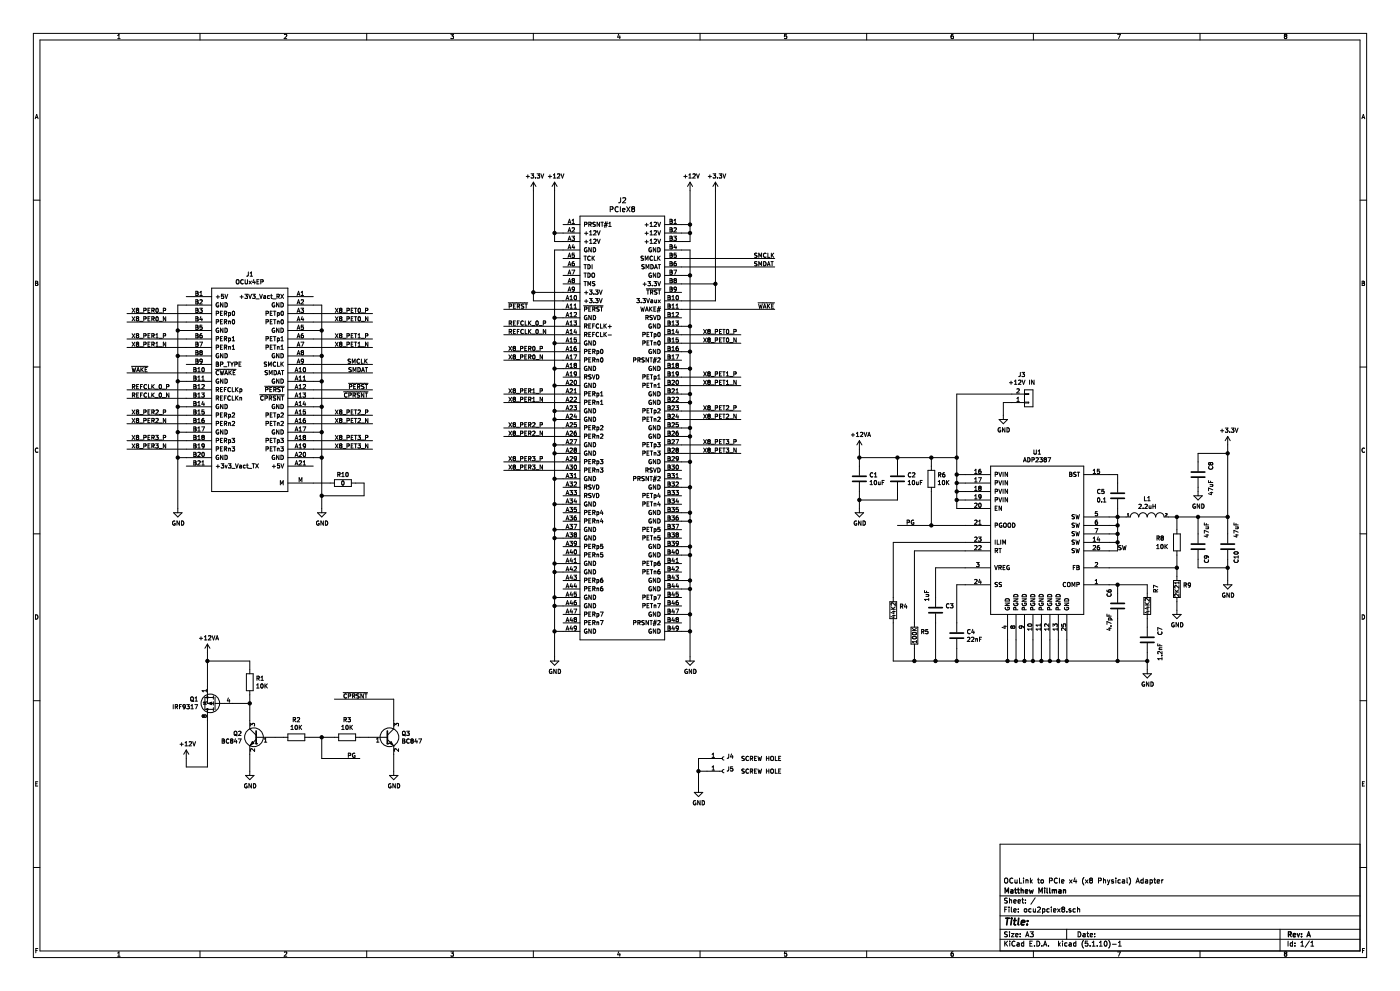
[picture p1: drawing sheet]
EESchema Schematic File Version 4
EELAYER 30 0
EELAYER END
$Descr A3 16535 11693
encoding utf-8
Sheet 1 1
Title ""
Date ""
Rev "A"
Comp "Matthew Millman"
Comment1 "OCuLink to PCIe x4 (x8 Physical) Adapter"
Comment2 ""
Comment3 ""
Comment4 ""
$EndDescr
$Comp
L OCUx4EP:OCUx4EP J1
U 1 1
P 2950 4500
F 0 "J1" H 2950 5765 50  0000 C CNN
F 1 "OCUx4EP" H 2950 5674 50  0000 C CNN
F 2 "G14A421211112HR:G14A421211112HR" H 3050 5050 50  0001 C CNN
F 3 "" H 3050 5050 50  0001 C CNN
	1    2950 4500
	1    0    0    -1  
$EndComp
$Comp
L PCIeX8:PCIeX8 J2
U 1 1
P 6650 2650
F 0 "J2" H 7350 2937 60  0000 C CNN
F 1 "PCIeX8" H 7350 2831 60  0000 C CNN
F 2 "PCIE-098-02-F-D-TH:PCIE-098-02-F-D-TH" H 6650 2650 50  0001 C CNN
F 3 "" H 6650 2650 50  0001 C CNN
	1    6650 2650
	1    0    0    -1  
$EndComp
Text Label 6000 4150 0    50   ~ 0
X8_PER0_P
Text Label 6000 4250 0    50   ~ 0
X8_PER0_N
Wire Wire Line
	6550 7450 6650 7450
Wire Wire Line
	6550 7450 6550 7150
Wire Wire Line
	6550 7150 6650 7150
Connection ~ 6550 7450
Wire Wire Line
	6550 7150 6550 7050
Wire Wire Line
	6550 7050 6650 7050
Connection ~ 6550 7150
Wire Wire Line
	6550 7050 6550 6750
Wire Wire Line
	6550 6750 6650 6750
Connection ~ 6550 7050
Wire Wire Line
	6550 6750 6550 6650
Wire Wire Line
	6550 6650 6650 6650
Connection ~ 6550 6750
Wire Wire Line
	6550 6650 6550 6350
Wire Wire Line
	6550 6350 6650 6350
Connection ~ 6550 6650
Wire Wire Line
	6550 6350 6550 6250
Wire Wire Line
	6550 6250 6650 6250
Connection ~ 6550 6350
Wire Wire Line
	6550 6250 6550 5950
Wire Wire Line
	6550 5950 6650 5950
Connection ~ 6550 6250
Wire Wire Line
	6550 5950 6550 5650
Wire Wire Line
	6550 5650 6650 5650
Connection ~ 6550 5950
Wire Wire Line
	6550 5650 6550 5350
Wire Wire Line
	6550 5350 6650 5350
Connection ~ 6550 5650
Wire Wire Line
	6550 5350 6550 5250
Wire Wire Line
	6550 5250 6650 5250
Connection ~ 6550 5350
Wire Wire Line
	6550 5250 6550 4950
Wire Wire Line
	6550 4950 6650 4950
Connection ~ 6550 5250
Wire Wire Line
	6550 4950 6550 4850
Wire Wire Line
	6550 4850 6650 4850
Connection ~ 6550 4950
Wire Wire Line
	6550 4850 6550 4550
Wire Wire Line
	6550 4550 6650 4550
Connection ~ 6550 4850
Wire Wire Line
	6550 4550 6550 4350
Wire Wire Line
	6550 4350 6650 4350
Connection ~ 6550 4550
Wire Wire Line
	6550 4350 6550 4050
Wire Wire Line
	6550 4050 6650 4050
Connection ~ 6550 4350
Wire Wire Line
	6550 4050 6550 3750
Wire Wire Line
	6550 3750 6650 3750
Connection ~ 6550 4050
Wire Wire Line
	6550 3750 6550 2950
Wire Wire Line
	6550 2950 6650 2950
Connection ~ 6550 3750
Text Label 6000 3850 0    50   ~ 0
REFCLK_0_P
Text Label 6000 3950 0    50   ~ 0
REFCLK_0_N
Wire Wire Line
	5950 3850 6650 3850
Wire Wire Line
	5950 3950 6650 3950
Text Label 6000 4650 0    50   ~ 0
X8_PER1_P
Text Label 6000 4750 0    50   ~ 0
X8_PER1_N
Text Label 6000 5050 0    50   ~ 0
X8_PER2_P
Text Label 6000 5150 0    50   ~ 0
X8_PER2_N
Text Label 6000 5450 0    50   ~ 0
X8_PER3_P
Text Label 6000 5550 0    50   ~ 0
X8_PER3_N
Wire Wire Line
	5950 4150 6650 4150
Wire Wire Line
	5950 4250 6650 4250
Wire Wire Line
	5950 4650 6650 4650
Wire Wire Line
	5950 4750 6650 4750
Wire Wire Line
	5950 5050 6650 5050
Wire Wire Line
	5950 5150 6650 5150
Wire Wire Line
	5950 5450 6650 5450
Wire Wire Line
	5950 5550 6650 5550
$Comp
L power:GND #PWR09
U 1 1
P 6550 7750
F 0 "#PWR09" H 6550 7500 50  0001 C CNN
F 1 "GND" H 6555 7577 50  0000 C CNN
F 2 "" H 6550 7750 50  0001 C CNN
F 3 "" H 6550 7750 50  0001 C CNN
	1    6550 7750
	1    0    0    -1  
$EndComp
Wire Wire Line
	6550 7450 6550 7750
Wire Wire Line
	8050 2950 8150 2950
Wire Wire Line
	8150 2950 8150 3250
Wire Wire Line
	8050 7250 8150 7250
Connection ~ 8150 7250
Wire Wire Line
	8050 6950 8150 6950
Connection ~ 8150 6950
Wire Wire Line
	8150 6950 8150 7250
Wire Wire Line
	8050 6850 8150 6850
Connection ~ 8150 6850
Wire Wire Line
	8150 6850 8150 6950
Wire Wire Line
	8050 6550 8150 6550
Connection ~ 8150 6550
Wire Wire Line
	8150 6550 8150 6850
Wire Wire Line
	8050 6450 8150 6450
Connection ~ 8150 6450
Wire Wire Line
	8150 6450 8150 6550
Wire Wire Line
	8050 6150 8150 6150
Connection ~ 8150 6150
Wire Wire Line
	8150 6150 8150 6450
Wire Wire Line
	8050 6050 8150 6050
Connection ~ 8150 6050
Wire Wire Line
	8150 6050 8150 6150
Wire Wire Line
	8050 5750 8150 5750
Connection ~ 8150 5750
Wire Wire Line
	8150 5750 8150 6050
Wire Wire Line
	8050 5450 8150 5450
Connection ~ 8150 5450
Wire Wire Line
	8150 5450 8150 5750
Wire Wire Line
	8050 5150 8150 5150
Connection ~ 8150 5150
Wire Wire Line
	8150 5150 8150 5450
Wire Wire Line
	8050 5050 8150 5050
Connection ~ 8150 5050
Wire Wire Line
	8150 5050 8150 5150
Wire Wire Line
	8050 4750 8150 4750
Connection ~ 8150 4750
Wire Wire Line
	8150 4750 8150 5050
Wire Wire Line
	8050 4650 8150 4650
Connection ~ 8150 4650
Wire Wire Line
	8150 4650 8150 4750
Wire Wire Line
	8050 4350 8150 4350
Connection ~ 8150 4350
Wire Wire Line
	8150 4350 8150 4650
Wire Wire Line
	8050 4150 8150 4150
Connection ~ 8150 4150
Wire Wire Line
	8150 4150 8150 4350
Wire Wire Line
	8050 3850 8150 3850
Connection ~ 8150 3850
Wire Wire Line
	8150 3850 8150 4150
Wire Wire Line
	8050 3250 8150 3250
Connection ~ 8150 3250
Wire Wire Line
	8150 3250 8150 3850
Wire Wire Line
	8050 5350 8750 5350
Wire Wire Line
	8050 5250 8750 5250
Wire Wire Line
	8050 4950 8750 4950
Wire Wire Line
	8050 4850 8750 4850
Wire Wire Line
	8050 4550 8750 4550
Wire Wire Line
	8050 4450 8750 4450
Wire Wire Line
	8050 4050 8750 4050
Wire Wire Line
	8050 3950 8750 3950
Text Label 8300 5250 0    50   ~ 0
X8_PET3_P
Text Label 8300 4850 0    50   ~ 0
X8_PET2_P
Text Label 8300 4450 0    50   ~ 0
X8_PET1_P
Text Label 8300 3950 0    50   ~ 0
X8_PET0_P
Text Label 8300 4050 0    50   ~ 0
X8_PET0_N
Text Label 8300 4550 0    50   ~ 0
X8_PET1_N
Text Label 8300 4950 0    50   ~ 0
X8_PET2_N
Text Label 8300 5350 0    50   ~ 0
X8_PET3_N
$Comp
L power:GND #PWR011
U 1 1
P 8150 7750
F 0 "#PWR011" H 8150 7500 50  0001 C CNN
F 1 "GND" H 8155 7577 50  0000 C CNN
F 2 "" H 8150 7750 50  0001 C CNN
F 3 "" H 8150 7750 50  0001 C CNN
	1    8150 7750
	1    0    0    -1  
$EndComp
Wire Wire Line
	8150 7250 8150 7450
Wire Wire Line
	8050 7450 8150 7450
Connection ~ 8150 7450
Wire Wire Line
	8150 7450 8150 7750
$Comp
L power:+12V #PWR010
U 1 1
P 8150 2250
F 0 "#PWR010" H 8150 2100 50  0001 C CNN
F 1 "+12V" H 8165 2423 50  0000 C CNN
F 2 "" H 8150 2250 50  0001 C CNN
F 3 "" H 8150 2250 50  0001 C CNN
	1    8150 2250
	1    0    0    -1  
$EndComp
Wire Wire Line
	8050 2850 8150 2850
Wire Wire Line
	8150 2850 8150 2750
Wire Wire Line
	8050 2750 8150 2750
Connection ~ 8150 2750
Wire Wire Line
	8150 2750 8150 2650
Wire Wire Line
	8050 2650 8150 2650
Connection ~ 8150 2650
Wire Wire Line
	8150 2650 8150 2250
$Comp
L power:+3.3V #PWR012
U 1 1
P 8450 2250
F 0 "#PWR012" H 8450 2100 50  0001 C CNN
F 1 "+3.3V" H 8465 2423 50  0000 C CNN
F 2 "" H 8450 2250 50  0001 C CNN
F 3 "" H 8450 2250 50  0001 C CNN
	1    8450 2250
	1    0    0    -1  
$EndComp
Wire Wire Line
	8450 3350 8450 2250
Wire Wire Line
	8050 3350 8450 3350
$Comp
L power:+12V #PWR08
U 1 1
P 6550 2250
F 0 "#PWR08" H 6550 2100 50  0001 C CNN
F 1 "+12V" H 6565 2423 50  0000 C CNN
F 2 "" H 6550 2250 50  0001 C CNN
F 3 "" H 6550 2250 50  0001 C CNN
	1    6550 2250
	1    0    0    -1  
$EndComp
Wire Wire Line
	6650 2750 6550 2750
Wire Wire Line
	6550 2750 6550 2250
Wire Wire Line
	6650 2850 6550 2850
Wire Wire Line
	6550 2850 6550 2750
Connection ~ 6550 2750
$Comp
L power:+3.3V #PWR07
U 1 1
P 6300 2250
F 0 "#PWR07" H 6300 2100 50  0001 C CNN
F 1 "+3.3V" H 6315 2423 50  0000 C CNN
F 2 "" H 6300 2250 50  0001 C CNN
F 3 "" H 6300 2250 50  0001 C CNN
	1    6300 2250
	1    0    0    -1  
$EndComp
Wire Wire Line
	6650 3450 6300 3450
Wire Wire Line
	6300 3450 6300 2250
Wire Wire Line
	6650 3550 6300 3550
Wire Wire Line
	6300 3550 6300 3450
Connection ~ 6300 3450
Wire Wire Line
	6650 3650 5950 3650
Text Label 6000 3650 0    50   ~ 0
~PERST
Wire Wire Line
	8050 3050 9150 3050
Wire Wire Line
	8050 3150 9150 3150
Text Label 8900 3050 0    50   ~ 0
SMCLK
Text Label 8900 3150 0    50   ~ 0
SMDAT
Text Label 8950 3650 0    50   ~ 0
~WAKE
Text Label 1550 4000 0    50   ~ 0
X8_PER1_P
Text Label 1550 4100 0    50   ~ 0
X8_PER1_N
Text Label 1550 4900 0    50   ~ 0
X8_PER2_P
Text Label 1550 5000 0    50   ~ 0
X8_PER2_N
Text Label 1550 5200 0    50   ~ 0
X8_PER3_P
Text Label 1550 5300 0    50   ~ 0
X8_PER3_N
Wire Wire Line
	1500 4000 2200 4000
Wire Wire Line
	1500 4100 2200 4100
Wire Wire Line
	1500 4900 2200 4900
Wire Wire Line
	1500 5000 2200 5000
Wire Wire Line
	1500 5200 2200 5200
Wire Wire Line
	1500 5300 2200 5300
Text Label 1550 3700 0    50   ~ 0
X8_PER0_P
Text Label 1550 3800 0    50   ~ 0
X8_PER0_N
Text Label 1550 4600 0    50   ~ 0
REFCLK_0_P
Text Label 1550 4700 0    50   ~ 0
REFCLK_0_N
Wire Wire Line
	1500 4700 2200 4700
Wire Wire Line
	1500 4600 2200 4600
Wire Wire Line
	1500 3700 2200 3700
Wire Wire Line
	1500 3800 2200 3800
Wire Wire Line
	3700 5300 4400 5300
Wire Wire Line
	3700 5200 4400 5200
Wire Wire Line
	3700 5000 4400 5000
Wire Wire Line
	3700 4900 4400 4900
Wire Wire Line
	3700 4100 4400 4100
Wire Wire Line
	3700 4000 4400 4000
Wire Wire Line
	3700 3800 4400 3800
Wire Wire Line
	3700 3700 4400 3700
Text Label 3950 5200 0    50   ~ 0
X8_PET3_P
Text Label 3950 4900 0    50   ~ 0
X8_PET2_P
Text Label 3950 4000 0    50   ~ 0
X8_PET1_P
Text Label 3950 3700 0    50   ~ 0
X8_PET0_P
Text Label 3950 3800 0    50   ~ 0
X8_PET0_N
Text Label 3950 4100 0    50   ~ 0
X8_PET1_N
Text Label 3950 5000 0    50   ~ 0
X8_PET2_N
Text Label 3950 5300 0    50   ~ 0
X8_PET3_N
Wire Wire Line
	2100 5400 2200 5400
Wire Wire Line
	2100 5400 2100 5100
Connection ~ 2100 5400
$Comp
L power:GND #PWR01
U 1 1
P 2100 6000
F 0 "#PWR01" H 2100 5750 50  0001 C CNN
F 1 "GND" H 2105 5827 50  0000 C CNN
F 2 "" H 2100 6000 50  0001 C CNN
F 3 "" H 2100 6000 50  0001 C CNN
	1    2100 6000
	1    0    0    -1  
$EndComp
Wire Wire Line
	2100 5100 2200 5100
Wire Wire Line
	2100 5100 2100 4800
Wire Wire Line
	2100 4800 2200 4800
Connection ~ 2100 5100
Wire Wire Line
	2100 4800 2100 4500
Wire Wire Line
	2100 4500 2200 4500
Connection ~ 2100 4800
Wire Wire Line
	2100 4500 2100 4200
Wire Wire Line
	2100 4200 2200 4200
Connection ~ 2100 4500
Wire Wire Line
	2100 4200 2100 3900
Wire Wire Line
	2100 3900 2200 3900
Connection ~ 2100 4200
Wire Wire Line
	2100 3900 2100 3600
Wire Wire Line
	2100 3600 2200 3600
Connection ~ 2100 3900
$Comp
L power:GND #PWR05
U 1 1
P 3800 6000
F 0 "#PWR05" H 3800 5750 50  0001 C CNN
F 1 "GND" H 3805 5827 50  0000 C CNN
F 2 "" H 3800 6000 50  0001 C CNN
F 3 "" H 3800 6000 50  0001 C CNN
	1    3800 6000
	1    0    0    -1  
$EndComp
Wire Wire Line
	3800 5400 3700 5400
Wire Wire Line
	3800 5400 3800 5100
Wire Wire Line
	3800 5100 3700 5100
Connection ~ 3800 5400
Wire Wire Line
	3800 5100 3800 4800
Wire Wire Line
	3800 4800 3700 4800
Connection ~ 3800 5100
Wire Wire Line
	3800 4800 3800 4500
Wire Wire Line
	3800 4500 3700 4500
Connection ~ 3800 4800
Wire Wire Line
	3800 4500 3800 4200
Wire Wire Line
	3800 4200 3700 4200
Connection ~ 3800 4500
Wire Wire Line
	3800 4200 3800 3900
Wire Wire Line
	3800 3900 3700 3900
Connection ~ 3800 4200
Wire Wire Line
	3800 3900 3800 3600
Wire Wire Line
	3800 3600 3700 3600
Connection ~ 3800 3900
Text Label 4350 4300 2    50   ~ 0
SMCLK
Text Label 4350 4400 2    50   ~ 0
SMDAT
Wire Wire Line
	4400 4300 3700 4300
Wire Wire Line
	3700 4400 4400 4400
Wire Wire Line
	4400 4600 3700 4600
Text Label 4350 4600 2    50   ~ 0
~PERST
$Comp
L Device:C C9
U 1 1
P 14150 6450
F 0 "C9" V 14250 6250 50  0000 L CNN
F 1 "47uF" V 14250 6550 50  0000 L CNN
F 2 "Capacitor_SMD:C_1210_3225Metric" H 14188 6300 50  0001 C CNN
F 3 "~" H 14150 6450 50  0001 C CNN
	1    14150 6450
	1    0    0    -1  
$EndComp
$Comp
L Device:C C10
U 1 1
P 14500 6450
F 0 "C10" V 14600 6250 50  0000 L CNN
F 1 "47uF" V 14600 6550 50  0000 L CNN
F 2 "Capacitor_SMD:C_1210_3225Metric" H 14538 6300 50  0001 C CNN
F 3 "~" H 14500 6450 50  0001 C CNN
	1    14500 6450
	1    0    0    -1  
$EndComp
$Comp
L power:GND #PWR020
U 1 1
P 14500 6850
F 0 "#PWR020" H 14500 6600 50  0001 C CNN
F 1 "GND" H 14505 6677 50  0000 C CNN
F 2 "" H 14500 6850 50  0001 C CNN
F 3 "" H 14500 6850 50  0001 C CNN
	1    14500 6850
	1    0    0    -1  
$EndComp
Wire Wire Line
	14500 6600 14500 6700
Wire Wire Line
	14500 6700 14150 6700
Wire Wire Line
	14150 6700 14150 6600
Wire Wire Line
	14500 6700 14500 6850
Connection ~ 14500 6700
$Comp
L power:+3.3V #PWR019
U 1 1
P 14500 5250
F 0 "#PWR019" H 14500 5100 50  0001 C CNN
F 1 "+3.3V" H 14515 5423 50  0000 C CNN
F 2 "" H 14500 5250 50  0001 C CNN
F 3 "" H 14500 5250 50  0001 C CNN
	1    14500 5250
	1    0    0    -1  
$EndComp
$Comp
L Device:Q_NPN_BEC Q3
U 1 1
P 4550 8700
F 0 "Q3" H 4741 8746 50  0000 L CNN
F 1 "BC847" H 4741 8655 50  0000 L CNN
F 2 "Package_TO_SOT_SMD:SOT-23" H 4750 8800 50  0001 C CNN
F 3 "~" H 4550 8700 50  0001 C CNN
	1    4550 8700
	1    0    0    -1  
$EndComp
$Comp
L Device:Q_NPN_BEC Q2
U 1 1
P 3050 8700
F 0 "Q2" H 3241 8746 50  0000 L CNN
F 1 "BC847" H 3241 8655 50  0000 L CNN
F 2 "Package_TO_SOT_SMD:SOT-23" H 3250 8800 50  0001 C CNN
F 3 "~" H 3050 8700 50  0001 C CNN
	1    3050 8700
	-1   0    0    -1  
$EndComp
$Comp
L Device:R R3
U 1 1
P 4100 8700
F 0 "R3" V 3893 8700 50  0000 C CNN
F 1 "10K" V 3984 8700 50  0000 C CNN
F 2 "Resistor_SMD:R_0603_1608Metric" V 4030 8700 50  0001 C CNN
F 3 "~" H 4100 8700 50  0001 C CNN
	1    4100 8700
	0    1    1    0   
$EndComp
$Comp
L Device:R R2
U 1 1
P 3500 8700
F 0 "R2" V 3293 8700 50  0000 C CNN
F 1 "10K" V 3384 8700 50  0000 C CNN
F 2 "Resistor_SMD:R_0603_1608Metric" V 3430 8700 50  0001 C CNN
F 3 "~" H 3500 8700 50  0001 C CNN
	1    3500 8700
	0    1    1    0   
$EndComp
Wire Wire Line
	4350 8700 4250 8700
Wire Wire Line
	3950 8700 3800 8700
Wire Wire Line
	3350 8700 3250 8700
Wire Wire Line
	3800 8700 3800 8950
Wire Wire Line
	3800 8950 4250 8950
Connection ~ 3800 8700
Wire Wire Line
	3800 8700 3650 8700
Text Label 4100 8950 0    50   ~ 0
PG
Wire Wire Line
	3700 4700 4400 4700
Text Label 4350 4700 2    50   ~ 0
~CPRSNT
Wire Wire Line
	4650 8500 4650 8250
Wire Wire Line
	4650 8250 3950 8250
Text Label 4050 8250 0    50   ~ 0
~CPRSNT
Wire Wire Line
	2750 8300 2950 8300
Wire Wire Line
	2950 8300 2950 8500
$Comp
L power:GND #PWR04
U 1 1
P 2950 9100
F 0 "#PWR04" H 2950 8850 50  0001 C CNN
F 1 "GND" H 2955 8927 50  0000 C CNN
F 2 "" H 2950 9100 50  0001 C CNN
F 3 "" H 2950 9100 50  0001 C CNN
	1    2950 9100
	1    0    0    -1  
$EndComp
$Comp
L power:GND #PWR06
U 1 1
P 4650 9100
F 0 "#PWR06" H 4650 8850 50  0001 C CNN
F 1 "GND" H 4655 8927 50  0000 C CNN
F 2 "" H 4650 9100 50  0001 C CNN
F 3 "" H 4650 9100 50  0001 C CNN
	1    4650 9100
	1    0    0    -1  
$EndComp
Wire Wire Line
	4650 9100 4650 8900
Wire Wire Line
	2950 9100 2950 8900
$Comp
L Device:R R1
U 1 1
P 2950 8050
F 0 "R1" H 3020 8096 50  0000 L CNN
F 1 "10K" H 3020 8005 50  0000 L CNN
F 2 "Resistor_SMD:R_0603_1608Metric" V 2880 8050 50  0001 C CNN
F 3 "~" H 2950 8050 50  0001 C CNN
	1    2950 8050
	1    0    0    -1  
$EndComp
$Comp
L power:+12V #PWR02
U 1 1
P 2200 8950
F 0 "#PWR02" H 2200 8800 50  0001 C CNN
F 1 "+12V" H 2215 9123 50  0000 C CNN
F 2 "" H 2200 8950 50  0001 C CNN
F 3 "" H 2200 8950 50  0001 C CNN
	1    2200 8950
	1    0    0    -1  
$EndComp
Wire Wire Line
	2450 8500 2450 9050
Wire Wire Line
	2450 9050 2200 9050
Wire Wire Line
	2200 9050 2200 8950
Wire Wire Line
	2950 8300 2950 8200
Connection ~ 2950 8300
$Comp
L power:+12VA #PWR03
U 1 1
P 2450 7700
F 0 "#PWR03" H 2450 7550 50  0001 C CNN
F 1 "+12VA" H 2465 7873 50  0000 C CNN
F 2 "" H 2450 7700 50  0001 C CNN
F 3 "" H 2450 7700 50  0001 C CNN
	1    2450 7700
	1    0    0    -1  
$EndComp
Wire Wire Line
	2950 7900 2950 7800
Wire Wire Line
	2950 7800 2450 7800
Wire Wire Line
	2450 7800 2450 8100
Wire Wire Line
	2450 7800 2450 7700
Connection ~ 2450 7800
$Comp
L Transistor_FET:IRF7404 Q1
U 1 1
P 2550 8300
F 0 "Q1" H 2755 8254 50  0000 L CNN
F 1 "IRF9317" H 2755 8345 50  0000 L CNN
F 2 "Package_SO:SOIC-8_3.9x4.9mm_P1.27mm" H 2750 8225 50  0001 L CIN
F 3 "http://www.infineon.com/dgdl/irf7404.pdf?fileId=5546d462533600a4015355fa2b5b1b9e" V 2550 8300 50  0001 L CNN
	1    2550 8300
	-1   0    0    1   
$EndComp
$Comp
L Connector_Generic:Conn_01x02 J3
U 1 1
P 12150 4750
F 0 "J3" H 12068 4425 50  0000 C CNN
F 1 "+12V IN" H 12068 4516 50  0000 C CNN
F 2 "MINI_FIT_JR_1X2_RA:MINI_FIT_JR_1X2_RA" H 12150 4750 50  0001 C CNN
F 3 "~" H 12150 4750 50  0001 C CNN
	1    12150 4750
	1    0    0    1   
$EndComp
$Comp
L power:GND #PWR015
U 1 1
P 11850 4900
F 0 "#PWR015" H 11850 4650 50  0001 C CNN
F 1 "GND" H 11855 4727 50  0000 C CNN
F 2 "" H 11850 4900 50  0001 C CNN
F 3 "" H 11850 4900 50  0001 C CNN
	1    11850 4900
	1    0    0    -1  
$EndComp
Wire Wire Line
	11950 4750 11850 4750
Wire Wire Line
	11850 4750 11850 4900
Wire Wire Line
	11300 4650 11950 4650
Wire Wire Line
	8050 3650 9150 3650
$Comp
L ADP2387:ADP2387 U1
U 1 1
P 12250 6350
F 0 "U1" H 12250 7365 50  0000 C CNN
F 1 "ADP2387" H 12250 7274 50  0000 C CNN
F 2 "QFN-24-2EP_4x4mm_P0.5mm_EP2.6x2.6mm:QFN-24-2EP_4x4mm_P0.5mm_EP2.6x2.6mm" H 12250 6350 50  0001 C CNN
F 3 "" H 12250 6350 50  0001 C CNN
	1    12250 6350
	1    0    0    -1  
$EndComp
$Comp
L Device:C C5
U 1 1
P 13200 5850
F 0 "C5" H 12950 5900 50  0000 L CNN
F 1 "0.1" H 12950 5800 50  0000 L CNN
F 2 "Capacitor_SMD:C_0603_1608Metric" H 13238 5700 50  0001 C CNN
F 3 "~" H 13200 5850 50  0001 C CNN
	1    13200 5850
	1    0    0    -1  
$EndComp
Wire Wire Line
	13200 6100 13200 6000
Wire Wire Line
	13200 5700 13200 5600
$Comp
L pspice:INDUCTOR L1
U 1 1
P 13550 6100
F 0 "L1" H 13550 6315 50  0000 C CNN
F 1 "2.2uH" H 13550 6224 50  0000 C CNN
F 2 "Inductor_SMD:L_Vishay_IHLP-2525" H 13550 6100 50  0001 C CNN
F 3 "~" H 13550 6100 50  0001 C CNN
	1    13550 6100
	1    0    0    -1  
$EndComp
Wire Wire Line
	13300 6100 13200 6100
Connection ~ 13200 6100
Wire Wire Line
	13200 6100 13200 6200
Wire Wire Line
	13100 5600 13200 5600
Wire Wire Line
	13100 6100 13200 6100
Wire Wire Line
	13100 6500 13200 6500
Wire Wire Line
	13100 6400 13200 6400
Connection ~ 13200 6400
Wire Wire Line
	13200 6400 13200 6500
Wire Wire Line
	13100 6300 13200 6300
Connection ~ 13200 6300
Wire Wire Line
	13200 6300 13200 6400
Wire Wire Line
	13100 6200 13200 6200
Connection ~ 13200 6200
Wire Wire Line
	13200 6200 13200 6300
$Comp
L Device:R R8
U 1 1
P 13900 6400
F 0 "R8" H 13650 6450 50  0000 L CNN
F 1 "10K" H 13650 6350 50  0000 L CNN
F 2 "Resistor_SMD:R_0603_1608Metric" V 13830 6400 50  0001 C CNN
F 3 "~" H 13900 6400 50  0001 C CNN
	1    13900 6400
	1    0    0    -1  
$EndComp
Wire Wire Line
	13800 6100 13900 6100
Wire Wire Line
	13900 6700 13100 6700
$Comp
L Device:R R9
U 1 1
P 13900 6950
F 0 "R9" H 13970 6996 50  0000 L CNN
F 1 "2K21" V 13900 6850 50  0000 L CNN
F 2 "Resistor_SMD:R_0603_1608Metric" V 13830 6950 50  0001 C CNN
F 3 "~" H 13900 6950 50  0001 C CNN
	1    13900 6950
	1    0    0    -1  
$EndComp
Wire Wire Line
	13900 6700 13900 6800
Wire Wire Line
	13900 6100 13900 6250
Wire Wire Line
	13900 6550 13900 6700
Connection ~ 13900 6700
$Comp
L power:GND #PWR017
U 1 1
P 13900 7200
F 0 "#PWR017" H 13900 6950 50  0001 C CNN
F 1 "GND" H 13905 7027 50  0000 C CNN
F 2 "" H 13900 7200 50  0001 C CNN
F 3 "" H 13900 7200 50  0001 C CNN
	1    13900 7200
	1    0    0    -1  
$EndComp
Wire Wire Line
	13900 7200 13900 7100
$Comp
L Device:C C6
U 1 1
P 13200 7150
F 0 "C6" V 13100 7250 50  0000 L CNN
F 1 "4.7pF" V 13100 6850 50  0000 L CNN
F 2 "Capacitor_SMD:C_0603_1608Metric" H 13238 7000 50  0001 C CNN
F 3 "~" H 13200 7150 50  0001 C CNN
	1    13200 7150
	1    0    0    -1  
$EndComp
$Comp
L Device:R R7
U 1 1
P 13550 7150
F 0 "R7" V 13650 7300 50  0000 L CNN
F 1 "44K2" V 13550 7050 50  0000 L CNN
F 2 "Resistor_SMD:R_0603_1608Metric" V 13480 7150 50  0001 C CNN
F 3 "~" H 13550 7150 50  0001 C CNN
	1    13550 7150
	1    0    0    -1  
$EndComp
$Comp
L Device:C C7
U 1 1
P 13550 7550
F 0 "C7" V 13700 7600 50  0000 L CNN
F 1 "1.2nF" V 13700 7300 50  0000 L CNN
F 2 "Capacitor_SMD:C_0603_1608Metric" H 13588 7400 50  0001 C CNN
F 3 "~" H 13550 7550 50  0001 C CNN
	1    13550 7550
	1    0    0    -1  
$EndComp
Wire Wire Line
	13100 6900 13200 6900
Wire Wire Line
	13550 6900 13550 7000
Wire Wire Line
	13550 7300 13550 7400
Wire Wire Line
	13200 7000 13200 6900
Connection ~ 13200 6900
Wire Wire Line
	13200 6900 13550 6900
$Comp
L power:GND #PWR016
U 1 1
P 13550 7900
F 0 "#PWR016" H 13550 7650 50  0001 C CNN
F 1 "GND" H 13555 7727 50  0000 C CNN
F 2 "" H 13550 7900 50  0001 C CNN
F 3 "" H 13550 7900 50  0001 C CNN
	1    13550 7900
	1    0    0    -1  
$EndComp
Wire Wire Line
	13550 7900 13550 7800
Wire Wire Line
	13550 7800 13200 7800
Wire Wire Line
	13200 7800 13200 7300
Connection ~ 13550 7800
Wire Wire Line
	13550 7800 13550 7700
Wire Wire Line
	13900 6100 14150 6100
Wire Wire Line
	14150 6100 14150 6300
Connection ~ 13900 6100
Wire Wire Line
	14150 6100 14500 6100
Wire Wire Line
	14500 6100 14500 6300
Connection ~ 14150 6100
Connection ~ 14500 6100
$Comp
L Device:C C8
U 1 1
P 14150 5600
F 0 "C8" V 14300 5650 50  0000 L CNN
F 1 "47uF" V 14300 5350 50  0000 L CNN
F 2 "Capacitor_SMD:C_1210_3225Metric" H 14188 5450 50  0001 C CNN
F 3 "~" H 14150 5600 50  0001 C CNN
	1    14150 5600
	1    0    0    -1  
$EndComp
Wire Wire Line
	14150 5450 14150 5350
Wire Wire Line
	14150 5350 14500 5350
Wire Wire Line
	14500 5350 14500 6100
Wire Wire Line
	14500 5250 14500 5350
Connection ~ 14500 5350
$Comp
L power:GND #PWR018
U 1 1
P 14150 5800
F 0 "#PWR018" H 14150 5550 50  0001 C CNN
F 1 "GND" H 14155 5627 50  0000 C CNN
F 2 "" H 14150 5800 50  0001 C CNN
F 3 "" H 14150 5800 50  0001 C CNN
	1    14150 5800
	1    0    0    -1  
$EndComp
Wire Wire Line
	14150 5750 14150 5800
Wire Wire Line
	13200 7800 12600 7800
Wire Wire Line
	11900 7800 11900 7550
Connection ~ 13200 7800
Wire Wire Line
	12000 7550 12000 7800
Connection ~ 12000 7800
Wire Wire Line
	12000 7800 11900 7800
Wire Wire Line
	12100 7550 12100 7800
Connection ~ 12100 7800
Wire Wire Line
	12100 7800 12000 7800
Wire Wire Line
	12200 7550 12200 7800
Connection ~ 12200 7800
Wire Wire Line
	12200 7800 12100 7800
Wire Wire Line
	12300 7550 12300 7800
Connection ~ 12300 7800
Wire Wire Line
	12300 7800 12200 7800
Wire Wire Line
	12400 7550 12400 7800
Connection ~ 12400 7800
Wire Wire Line
	12400 7800 12300 7800
Wire Wire Line
	12500 7550 12500 7800
Connection ~ 12500 7800
Wire Wire Line
	12500 7800 12400 7800
Wire Wire Line
	12600 7550 12600 7800
Connection ~ 12600 7800
Wire Wire Line
	12600 7800 12500 7800
$Comp
L Device:C C4
U 1 1
P 11300 7500
F 0 "C4" H 11415 7546 50  0000 L CNN
F 1 "22nF" H 11415 7455 50  0000 L CNN
F 2 "Capacitor_SMD:C_0603_1608Metric" H 11338 7350 50  0001 C CNN
F 3 "~" H 11300 7500 50  0001 C CNN
	1    11300 7500
	1    0    0    -1  
$EndComp
Wire Wire Line
	11400 6900 11300 6900
Wire Wire Line
	11300 7800 11900 7800
Connection ~ 11900 7800
$Comp
L Device:C C3
U 1 1
P 11050 7200
F 0 "C3" H 10935 7154 50  0000 R CNN
F 1 "1uF" V 11150 7100 50  0000 R CNN
F 2 "Capacitor_SMD:C_0603_1608Metric" H 11088 7050 50  0001 C CNN
F 3 "~" H 11050 7200 50  0001 C CNN
	1    11050 7200
	-1   0    0    1   
$EndComp
Wire Wire Line
	11300 6900 11300 7350
Wire Wire Line
	11300 7650 11300 7800
Wire Wire Line
	11050 7350 11050 7800
Wire Wire Line
	11050 7800 11300 7800
Connection ~ 11300 7800
Wire Wire Line
	11050 7050 11050 6700
Wire Wire Line
	11050 6700 11400 6700
$Comp
L Device:R R5
U 1 1
P 10800 7500
F 0 "R5" H 10870 7546 50  0000 L CNN
F 1 "100K" V 10800 7400 50  0000 L CNN
F 2 "Resistor_SMD:R_0603_1608Metric" V 10730 7500 50  0001 C CNN
F 3 "~" H 10800 7500 50  0001 C CNN
	1    10800 7500
	1    0    0    -1  
$EndComp
Wire Wire Line
	10800 7350 10800 6500
Wire Wire Line
	10800 6500 11400 6500
Wire Wire Line
	10800 7650 10800 7800
Wire Wire Line
	10800 7800 11050 7800
Connection ~ 11050 7800
$Comp
L Device:R R4
U 1 1
P 10550 7200
F 0 "R4" H 10620 7246 50  0000 L CNN
F 1 "44K2" V 10550 7100 50  0000 L CNN
F 2 "Resistor_SMD:R_0603_1608Metric" V 10480 7200 50  0001 C CNN
F 3 "~" H 10550 7200 50  0001 C CNN
	1    10550 7200
	1    0    0    -1  
$EndComp
Wire Wire Line
	10550 7050 10550 6400
Wire Wire Line
	10550 6400 11400 6400
Wire Wire Line
	10550 7350 10550 7800
Wire Wire Line
	10550 7800 10800 7800
Connection ~ 10800 7800
$Comp
L Device:C C2
U 1 1
P 10600 5650
F 0 "C2" H 10715 5696 50  0000 L CNN
F 1 "10uF" H 10715 5605 50  0000 L CNN
F 2 "Capacitor_SMD:C_1210_3225Metric" H 10638 5500 50  0001 C CNN
F 3 "~" H 10600 5650 50  0001 C CNN
	1    10600 5650
	1    0    0    -1  
$EndComp
$Comp
L power:GND #PWR014
U 1 1
P 10150 6000
F 0 "#PWR014" H 10150 5750 50  0001 C CNN
F 1 "GND" H 10155 5827 50  0000 C CNN
F 2 "" H 10150 6000 50  0001 C CNN
F 3 "" H 10150 6000 50  0001 C CNN
	1    10150 6000
	1    0    0    -1  
$EndComp
Wire Wire Line
	10150 6000 10150 5900
Wire Wire Line
	10600 5900 10600 5800
Wire Wire Line
	10150 5900 10150 5800
Connection ~ 10150 5900
$Comp
L power:+12VA #PWR013
U 1 1
P 10150 5300
F 0 "#PWR013" H 10150 5150 50  0001 C CNN
F 1 "+12VA" H 10165 5473 50  0000 C CNN
F 2 "" H 10150 5300 50  0001 C CNN
F 3 "" H 10150 5300 50  0001 C CNN
	1    10150 5300
	1    0    0    -1  
$EndComp
Wire Wire Line
	10150 5300 10150 5400
Wire Wire Line
	11300 5400 11300 5600
Wire Wire Line
	11300 6000 11400 6000
Wire Wire Line
	11300 5900 11400 5900
Connection ~ 11300 5900
Wire Wire Line
	11300 5900 11300 6000
Wire Wire Line
	11400 5800 11300 5800
Connection ~ 11300 5800
Wire Wire Line
	11300 5800 11300 5900
Wire Wire Line
	11400 5700 11300 5700
Connection ~ 11300 5700
Wire Wire Line
	11300 5700 11300 5800
Wire Wire Line
	11400 5600 11300 5600
Connection ~ 11300 5600
Wire Wire Line
	11300 5600 11300 5700
Wire Wire Line
	10600 5500 10600 5400
Wire Wire Line
	11400 6200 11000 6200
$Comp
L Device:R R6
U 1 1
P 11000 5650
F 0 "R6" H 11070 5696 50  0000 L CNN
F 1 "10K" H 11070 5605 50  0000 L CNN
F 2 "Resistor_SMD:R_0603_1608Metric" V 10930 5650 50  0001 C CNN
F 3 "~" H 11000 5650 50  0001 C CNN
	1    11000 5650
	1    0    0    -1  
$EndComp
Wire Wire Line
	11000 5400 11000 5500
Wire Wire Line
	11000 5800 11000 6200
Connection ~ 11000 6200
Wire Wire Line
	10600 6200 11000 6200
Wire Wire Line
	11000 5400 11300 5400
Text Label 10700 6200 0    50   ~ 0
PG
Wire Wire Line
	11300 4650 11300 5400
Connection ~ 11300 5400
Wire Wire Line
	10600 5400 11000 5400
Connection ~ 11000 5400
Wire Wire Line
	10150 5400 10600 5400
Connection ~ 10600 5400
Wire Wire Line
	10150 5900 10600 5900
Connection ~ 10150 5400
Wire Wire Line
	10150 5400 10150 5500
$Comp
L Device:C C1
U 1 1
P 10150 5650
F 0 "C1" H 10265 5696 50  0000 L CNN
F 1 "10uF" H 10265 5605 50  0000 L CNN
F 2 "Capacitor_SMD:C_1210_3225Metric" H 10188 5500 50  0001 C CNN
F 3 "~" H 10150 5650 50  0001 C CNN
	1    10150 5650
	1    0    0    -1  
$EndComp
Wire Wire Line
	8050 3550 8450 3550
Wire Wire Line
	8450 3550 8450 3350
Connection ~ 8450 3350
Wire Wire Line
	2200 4400 1500 4400
Text Label 1550 4400 0    50   ~ 0
~WAKE
Text Label 13200 6500 0    50   ~ 0
SW
Wire Wire Line
	3800 5400 3800 5850
Wire Wire Line
	3700 5700 3900 5700
Wire Wire Line
	4200 5700 4300 5700
Wire Wire Line
	4300 5700 4300 5850
Wire Wire Line
	4300 5850 3800 5850
Connection ~ 3800 5850
Wire Wire Line
	3800 5850 3800 6000
$Comp
L Device:R R10
U 1 1
P 4050 5700
F 0 "R10" V 3950 5700 50  0000 C CNN
F 1 "0" V 4050 5700 50  0000 C CNN
F 2 "Resistor_SMD:R_0603_1608Metric" V 3980 5700 50  0001 C CNN
F 3 "~" H 4050 5700 50  0001 C CNN
	1    4050 5700
	0    1    1    0   
$EndComp
Wire Wire Line
	2100 5400 2100 6000
$Comp
L Connector:Conn_01x01_Female J4
U 1 1
P 8550 8950
F 0 "J4" H 8578 8976 50  0000 L CNN
F 1 "SCREW HOLE" H 8750 8950 50  0000 L CNN
F 2 "SCREWHOLE:SCREWHOLE" H 8550 8950 50  0001 C CNN
F 3 "~" H 8550 8950 50  0001 C CNN
	1    8550 8950
	1    0    0    -1  
$EndComp
$Comp
L Connector:Conn_01x01_Female J5
U 1 1
P 8550 9100
F 0 "J5" H 8578 9126 50  0000 L CNN
F 1 "SCREW HOLE" H 8750 9100 50  0000 L CNN
F 2 "SCREWHOLE:SCREWHOLE" H 8550 9100 50  0001 C CNN
F 3 "~" H 8550 9100 50  0001 C CNN
	1    8550 9100
	1    0    0    -1  
$EndComp
$Comp
L power:GND #PWR0101
U 1 1
P 8250 9300
F 0 "#PWR0101" H 8250 9050 50  0001 C CNN
F 1 "GND" H 8255 9127 50  0000 C CNN
F 2 "" H 8250 9300 50  0001 C CNN
F 3 "" H 8250 9300 50  0001 C CNN
	1    8250 9300
	1    0    0    -1  
$EndComp
Wire Wire Line
	8250 9300 8250 9100
Wire Wire Line
	8250 8950 8350 8950
Wire Wire Line
	8350 9100 8250 9100
Connection ~ 8250 9100
Wire Wire Line
	8250 9100 8250 8950
$EndSCHEMATC
